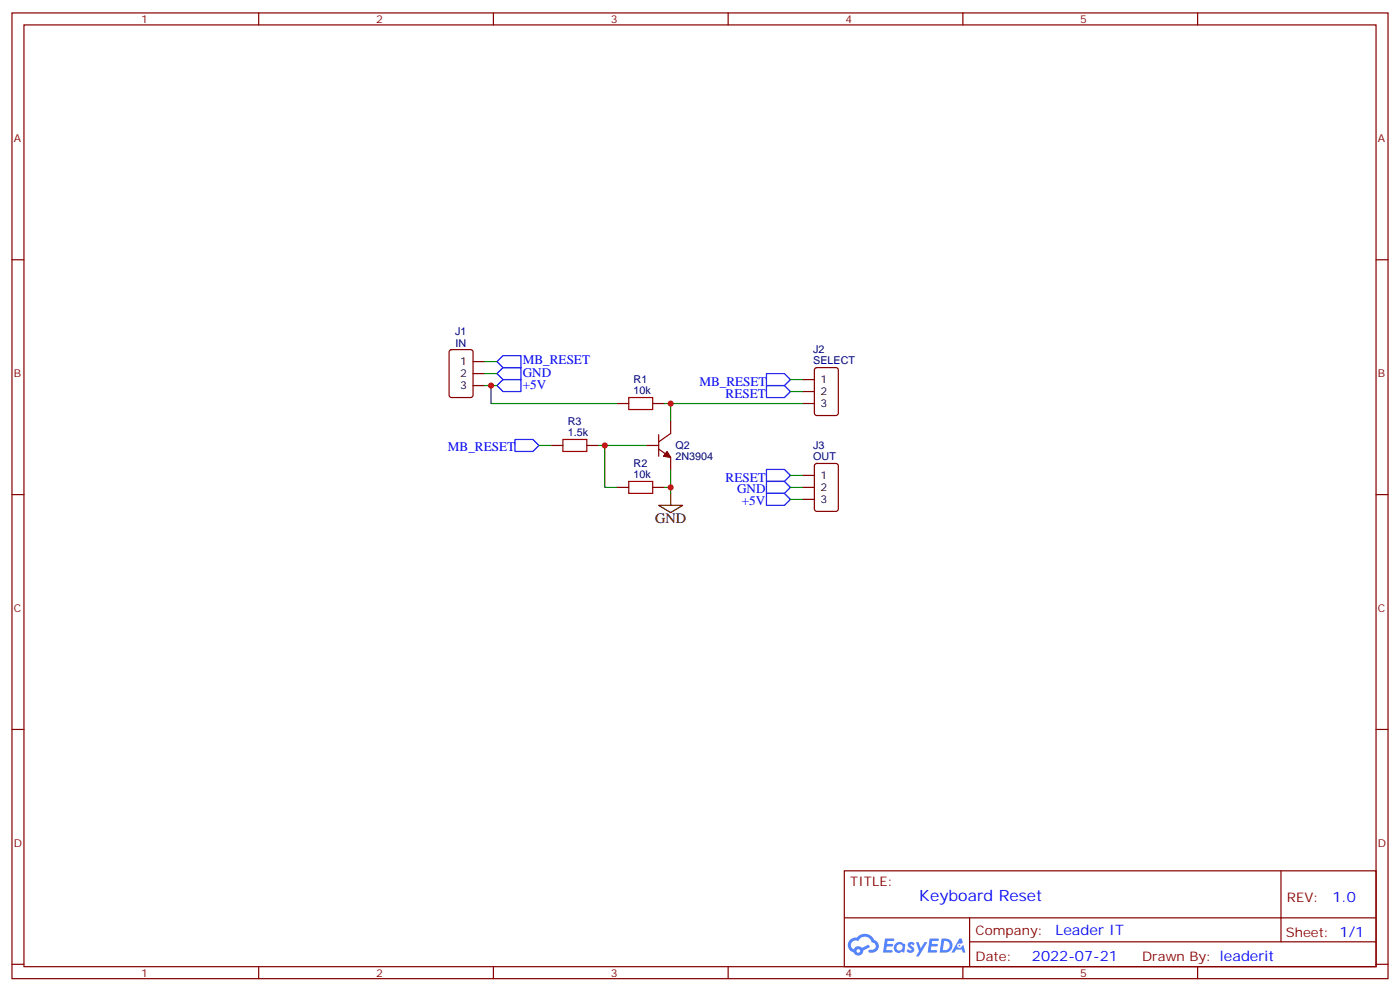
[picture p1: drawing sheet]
<svg xmlns="http://www.w3.org/2000/svg" width="412mm" height="292mm" viewBox="0 0 412 292" stroke-linecap="round" stroke-linejoin="round" font-family="sans-serif">
<g fill="none" stroke="#870000" stroke-width=".35">
<path d="M3.5 3.8h405.4v284.3h-405.4zM7.1 7.3h398.2v277.3h-398.2zM76.2 3.8v3.5M145.3 3.8v3.5M214.5 3.8v3.5M283.6 3.8v3.5M352.8 3.8v3.5M3.5 76.5h3.6M405.3 76.5h3.6M3.5 145.6h3.6M405.3 145.6h3.6M3.5 214.8h3.6"/>
<path d="M405.3 214.8h3.6M248.7 256.4h156.6v28.2h-156.6zM377.3 256.4v20.9M248.7 270.2h156.5M285.6 277.3h119.6M285.6 270.2v14.2M3.5 283.9h3.6M76.2 284.6v3.5M145.3 284.6v3.5M214.5 284.6v3.5M283.6 284.6v3.5M352.8 284.6v3.5"/>
<path d="M405.3 283.9h3.6"/>
</g>
<g fill="#5487ff">
<path d="M267.7 277.6a1.22 1.22 0 0 1 1.7 .2l-.4 .6a.47 .47 0 0 0-.3-.4 .47 .47 0 0 0-.5 .2l.1 .2a1.14 1.14 0 0 1 .8 1.8 1.14 1.14 0 0 1-1.9 0l-.2-.2 .5-.6 .7 .5a.29 .29 0 0 0 .3-.3 .29 .29 0 0 0-.2-.3 1.04 1.04 0 0 1-.6-1.7z"/>
<path d="M260.7 276.3h2.4l.3 .2-.2 .5-1.8 .1-.1 .8h1.5l.3 .4-.3 .4h-1.6l-.2 1.1h1.7l.2 .3-.2 .3-2.6 .1z"/>
<path d="M273.8 276.3h2.4l.3 .2-.1 .5-1.8 .1-.2 .8h1.6l.3 .4-.4 .4h-1.6l-.1 1.1h1.7l.2 .3-.2 .3-2.6 .1z"/>
<path d="M282.6 276.3h.7l.3 1.3-.6 .3a.69 .69 0 0 0-1 .3 .69 .69 0 0 0 .4 .9 .69 .69 0 0 0 .9-.6l.5-.2 .6 2.2h-.8l-.2-.9h-1.8l-.5 .9h-.8z"/>
<path d="M269.8 277.4h.8l.6 1.8 1.1-1.8h.9l-2.6 4.2h-.8l.9-1.5z"/>
<path d="M277.4 276.3l-.6 4.2h1.3a2.11 2.11 0 0 0 2.5-2.1 2.11 2.11 0 0 0-2.5-2.1zM278.1 277.1a1.39 1.39 0 0 1 1.7 1.4 1.39 1.39 0 0 1-1.8 1.3h-.3z"/>
<path d="M263.7 277.9a1.54 1.54 0 0 0-.1 2.2 1.54 1.54 0 0 0 2.2 .1l.6 .3 .3-2.3-.2-.3h-.4a1.49 1.49 0 0 0-2.4 0zM264 278.9a.94 .94 0 0 1 1.8 0 .94 .94 0 0 1-1.8 0z"/>
<path d="M250.4 276.7a2.18 2.18 0 0 0 1.1 3.7 1.44 1.44 0 0 0 1.6 .9 1.44 1.44 0 0 0 1.2-1.4l2-1.1-.5-.7-1.9 1a1.47 1.47 0 0 0-2.4 .4 1.39 1.39 0 0 1-.7-1.9 1.39 1.39 0 0 1 2-.5 2.12 2.12 0 0 1 2.2-1.3 2.12 2.12 0 0 1 1.9 1.7 1.14 1.14 0 0 1 1.1 1.4 1.14 1.14 0 0 1-1.7 .7 .43 .43 0 0 0-.5 .4 .43 .43 0 0 0 .4 .5 1.98 1.98 0 0 0 2.5-1.2 1.98 1.98 0 0 0-1.2-2.6 3.1 3.1 0 0 0-5.3-.6l-.9 .1zM252.3 280a.55 .55 0 0 1 1.1 0 .55 .55 0 0 1-1.1 0z"/>
<circle cx="282.6" cy="278.4" r=".26"/>
</g>
<g fill="none" stroke="#870000" stroke-width=".35">
<path d="M132.5 103.1l.5-.2h5.6l.7 .5v12.9l-.4 .7-5.9 .1-.7-.5v-13zM181.7 118.8h3.5M192.3 118.8h3.5M240.1 108.4l.5-.2h5.6l.7 .5v12.9l-.4 .7h-5.9l-.7-.4v-13zM162.3 131.2h3.5M172.9 131.2h3.5M190.5 131.2h3.5M194 132.2l3.6 2.5v3.5M194 128v6.3M197.6 124.1v3.5l-3.6 2.5M240.1 136.7l.5-.2h5.6l.7 .4v13l-.4 .6-5.9 .1-.7-.5v-12.9zM181.7 143.5h3.5"/>
<path d="M192.3 143.5h3.5"/>
</g>
<path d="M139.3 113.5h3.6M139.3 106.5h3.6M139.3 110h3.6M236.4 118.8h3.5M236.4 111.8h3.5M236.4 115.3h3.5M236.4 140h3.5M194 148.8h7.1l-3.5 2.1zM197.6 145.3v3.5M236.4 147h3.5M236.4 143.5h3.5" fill="none" stroke="#000" stroke-width=".35"/>
<path d="M185.2 117.1h7.1v3.5h-7.1zM165.8 129.4h7.1v3.5h-7.1zM185.2 141.7h7.1v3.6h-7.1z" fill="none" stroke="#a10000" stroke-width=".35"/>
<path d="M146.4 113.5l1.8-1.7h5.3v3.5h-5.3zM146.4 110l1.8-1.8h5.3v3.6h-5.3zM146.4 106.5l1.8-1.8h5.3v3.5h-5.3zM225.8 113.5h5.3l1.7 1.8-1.7 1.8h-5.3zM225.8 110h5.3l1.7 1.8-1.7 1.7h-5.3zM151.7 129.4h5.3l1.7 1.8-1.7 1.7h-5.3zM225.8 138.2h5.3l1.7 1.8-1.7 1.7h-5.3zM225.8 141.7h5.3l1.7 1.8-1.7 1.8h-5.3zM225.8 145.3h5.3l1.7 1.7-1.7 1.8h-5.3z" fill="none" stroke="#00f" stroke-width=".35"/>
<g fill="none" stroke="#008700" stroke-width=".35">
<path d="M142.9 113.5h3.5M142.9 110h3.5M142.9 106.5h3.5M144.6 113.5v5.3h37.1M195.8 118.8h40.6M197.6 118.8v5.3M232.8 115.3h3.6M232.8 111.8h3.6M158.7 131.2h3.6M176.4 131.2h1.8M190.5 131.2h-12.3v12.3h3.5M197.6 138.2v7.1"/>
<path d="M232.8 140h3.6M195.8 143.5h1.8M232.8 143.5h3.6M232.8 147h3.6"/>
</g>
<path d="M196.5 132.9l1.1 1.8-2.2-.4z" fill="#870000" stroke="#870000" stroke-width=".35"/>
<g fill="#c00">
<circle cx="197.6" cy="118.8" r=".88"/>
<circle cx="144.6" cy="113.5" r=".88"/>
<circle cx="197.6" cy="143.5" r=".88"/>
<circle cx="178.2" cy="131.2" r=".88"/>
</g>
<text font-size="4.6" fill="#00f" x="270.8" y="265.4">Keyboard Reset</text>
<text font-size="4.2" x="193" y="154.1">GND</text>
<g font-size="4.2" fill="#00f">
<text x="392.5" y="265.7">1.0</text>
<text x="310.9" y="275.2">Leader IT</text>
<text x="304" y="283">2022-07-21</text>
</g>
<g font-size="3.9" fill="#00f">
<text x="154" y="107.3">MB_RESET</text>
<text x="154" y="110.9">GND</text>
<text x="206" y="113.5">MB_RESET</text>
<text x="154" y="114.4">+5V</text>
<text x="213.8" y="117.1">RESET</text>
<text x="131.9" y="132.9">MB_RESET</text>
<text x="213.8" y="141.8">RESET</text>
<text x="217.1" y="145.3">GND</text>
<text x="218.5" y="148.8">+5V</text>
</g>
<g font-size="3.9" fill="#800">
<text x="250.5" y="261">TITLE:</text>
<text x="379.1" y="265.7">REV:</text>
<text x="287.4" y="275.2">Company:</text>
<text x="378.7" y="275.8">Sheet: 1/1</text>
<text x="287.4" y="282.9">Date:</text>
<text x="336.4" y="282.9">Drawn By: leaderit</text>
</g>
<g font-size="3.2" fill="#800">
<text x="41.6" y="6.8">1</text>
<text x="110.8" y="6.8">2</text>
<text x="179.9" y="6.8">3</text>
<text x="249.1" y="6.8">4</text>
<text x="318.2" y="6.8">5</text>
<text x="4.1" y="41.9">A</text>
<text x="405.9" y="41.9">A</text>
<text x="4.1" y="111.1">B</text>
<text x="405.9" y="111.1">B</text>
<text x="4.1" y="180.2">C</text>
<text x="405.9" y="180.2">C</text>
<text x="4.1" y="249.3">D</text>
<text x="405.9" y="249.3">D</text>
<text x="41.6" y="287.6">1</text>
<text x="110.8" y="287.6">2</text>
<text x="179.9" y="287.6">3</text>
<text x="249.1" y="287.6">4</text>
<text x="318.2" y="287.6">5</text>
</g>
<g font-size="3.2" fill="#000080">
<text x="134.1" y="98.8">J1</text>
<text x="134.2" y="102.3">IN</text>
<text x="239.6" y="107.2">SELECT</text>
<text x="239.6" y="103.9">J2</text>
<text x="186.6" y="112.8">R1</text>
<text x="186.6" y="116">10k</text>
<text x="167.2" y="125.1">R3</text>
<text x="167.2" y="128.3">1.5k</text>
<text x="186.6" y="137.5">R2</text>
<text x="199" y="135.5">2N3904</text>
<text x="199" y="132.3">Q2</text>
<text x="239.6" y="135.4">OUT</text>
<text x="239.6" y="132.2">J3</text>
<text x="186.6" y="140.7">10k</text>
</g>
<g font-size="3.2">
<text x="135.6" y="107.5">1</text>
<text x="135.6" y="111.1">2</text>
<text x="241.7" y="112.8">1</text>
<text x="135.6" y="114.6">3</text>
<text x="241.7" y="119.9">3</text>
<text x="241.7" y="116.3">2</text>
<text x="241.7" y="141">1</text>
<text x="241.7" y="148.1">3</text>
<text x="241.7" y="144.6">2</text>
</g>
</svg>
